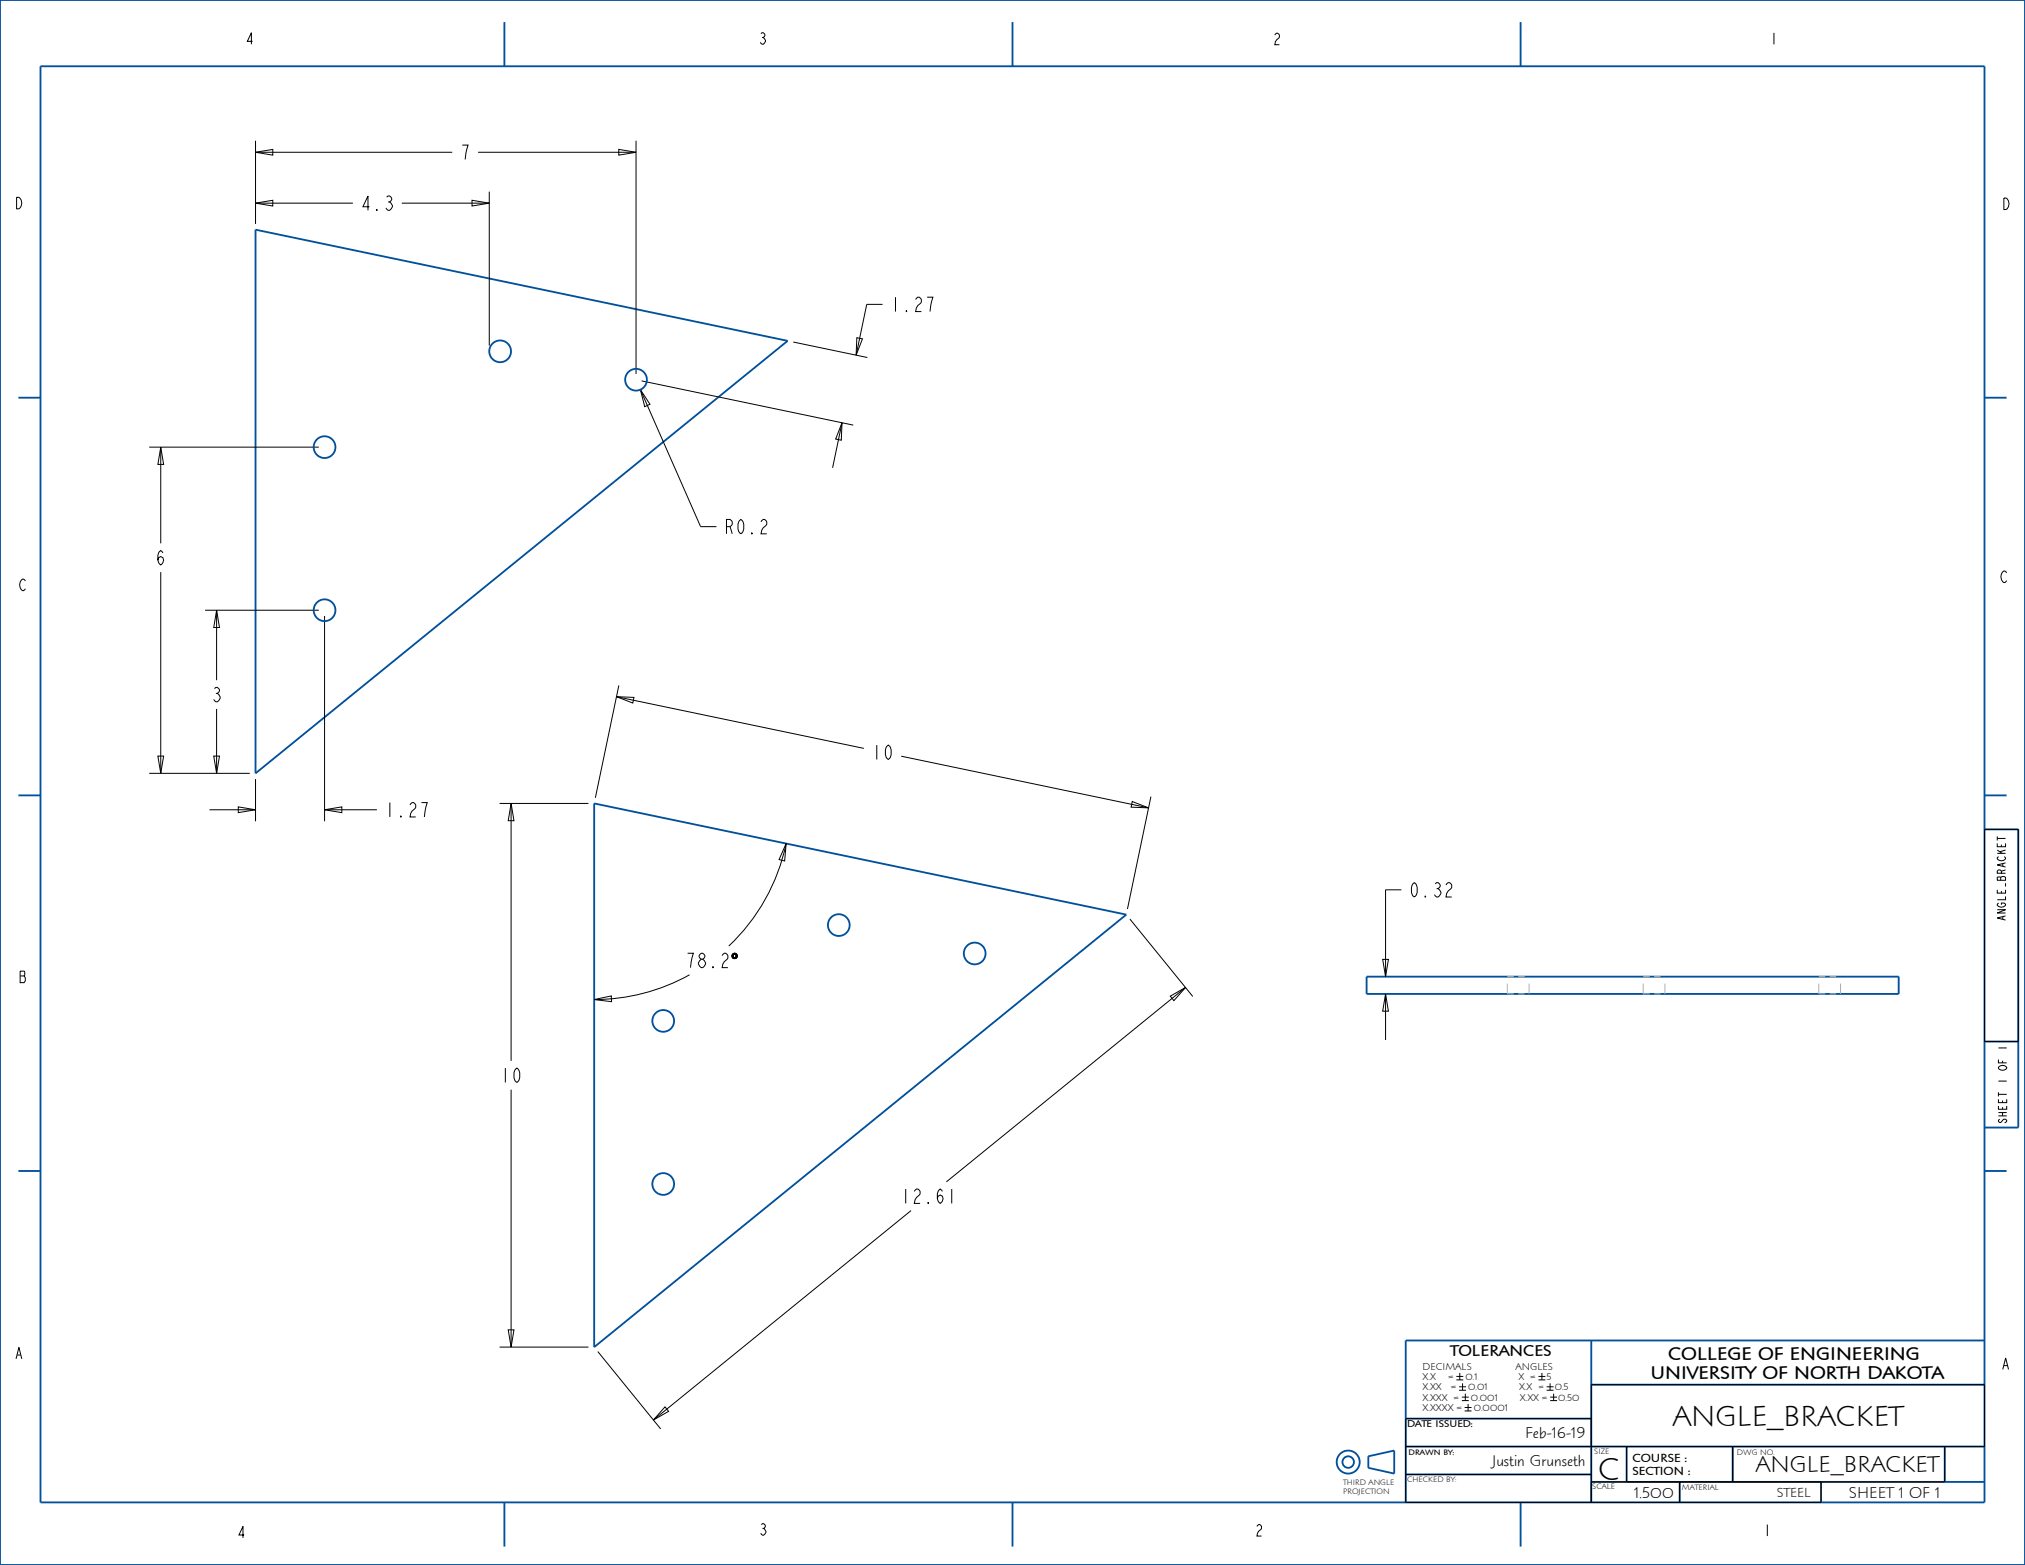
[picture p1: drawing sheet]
<svg xmlns="http://www.w3.org/2000/svg" width="559mm" height="432mm" viewBox="0 0 559 432" stroke-linecap="round" stroke-linejoin="round" font-family="sans-serif">
<g fill="none" stroke="#000" stroke-width=".28">
<path d="M70.5 38.8v23M175.5 38.8v64.4M70.5 56.1l4.8-.8v1.5zM70.5 42l4.8-.8v1.6zM70.5 56.1h26.9M70.5 42h54.3M110.9 56.1h24.1M130.3 55.3l4.7 .8-4.7 .7zM131.9 42h43.6M135 52.9v42.4M170.8 41.2l4.7 .8-4.7 .8zM218.9 94.4l20.5 4.2"/>
<path d="M236.4 93.2l1.6 .3-1.8 4.5zM243.5 84h-4.3l-3 14M176.7 107.5l2.7 4.1-1.5 .6zM176.7 107.5l16.6 37.8h4.4M177.1 105.1l58.4 12.2M232.4 116.6l-.2 4.9-1.6-.4zM232.4 116.6l-2.6 12.5M41.2 123.4h46.8M44.4 123.4l.8 4.7h-1.6zM44.4 123.4v26.5M44.4 157.9v55.5M56.6 168.4h31.4"/>
<path d="M59.8 168.4l.8 4.7h-1.6zM59.8 168.4v19.3M89.6 170v56.6M59.8 195.6v17.8M170.1 192.2l4.8 .2-.3 1.6zM170.1 192.2l68.3 14.3M170.8 189.1l-6.5 31M41.2 213.4h27.7M43.6 208.6h1.6l-.8 4.8zM59 208.6h1.6l-.8 4.8zM70.5 215v11.6M248.7 208.6l68.2 14.3"/>
<path d="M317.6 219.8l-6.5 31M57.8 223.4h12.7M65.8 222.6l4.7 .8-4.7 .8zM89.6 223.4l4.7-.8v1.6zM89.6 223.4h14.4M137.9 221.7h24.5M141 221.7l.8 4.7h-1.6zM141 221.7v71M216.9 232.7a54.1 54.1 0 0 1-15.8 28.3M216.9 232.7l-.4 4.9-1.5-.4zM312.4 221.1l4.5 1.8-4.8-.2zM547.6 228.8h9.3v58.6h-9.3z"/>
<path d="M311.8 253.6l17.3 21.3M386.7 245.5h-4.4v24M164 275.8l4.7-1 .1 1.6zM190.3 269a54.1 54.1 0 0 1-26.3 6.8M202.1 263.4l.6-.1zM202.1 263.4l.5-.1zM202.2 263.2l.9-.1zM202.2 263.2h1zM202.2 263.2l.5 .1-.6 .1zM202.2 264.3l.6-.1zM202.2 264.3l.5-.1zM202.2 264.3l.4-.1z"/>
<path d="M202.2 264.3l1.2-.2zM202.2 264.3h1zM202.3 263.1l.6-.1zM202.3 263.1h.8zM202.3 264.4l.9-.1zM202.3 264.4h.8zM202.5 263h.4zM202.5 264.5l.6-.1zM202.7 263.3l.5-.1zM202.7 264.5l.4-.1zM202.8 263.3l.4-.1zM202.8 264.2l.6-.1z"/>
<path d="M202.9 263.4l.3-.2 .2 .2zM202.9 263.4h.5zM202.9 264.1l.5-.1zM202.9 264.1l.5-.1v.1zM203 263.4h.4zM203.1 263.5l.3-.1v.2zM203.1 263.5l.3 .1zM203.1 264h.3zM203.2 263.6h.2zM203.2 263.8l.2-.2v.2zM203.2 263.8h.2zM203.2 263.9l.2-.1v.2z"/>
<path d="M203.2 263.9l.2 .1zM322.9 274.9l4.2-2.4-3.2 3.6zM327.1 272.5l-65.9 53.6M381.6 264.7h1.5l-.8 4.8zM382.3 274.2l.8 4.8h-1.5zM382.3 274.2v12.7M141 300.6v71.1M251.4 334l-71.1 57.8M137.9 371.7h24.5M140.2 366.9h1.6l-.8 4.8zM165 372.9l17.3 21.4M401.9 379.8h1.9"/>
<path d="M402.8 378.8v1.9M424.5 379.8h1.9M425.5 378.8v1.9M183.5 388.2l1 1.2-4.2 2.4zM387.9 399.1h159.7v-17.1h-108.5v32.5M401.9 380.7h1.9M402.6 382.6h1.9M402.6 383.6h1.9M403.4 385.5h1.9M403.4 386.4h1.9M403.6 381.7v1.9M404.2 388.3h1.9"/>
<path d="M404.2 389.3h1.9M404.4 384.5v1.9M405.1 387.4v1.9M424.5 380.7h1.9M426.8 382.6h1.9M426.8 383.6h1.9M427.7 381.7v1.9M427.8 385.5h1.9M427.8 386.4h1.9M428.7 384.5v1.9M439.1 391.4h-51.2v23.1h114.6v-5.6M448.9 399.1v9.8"/>
<path d="M478.1 399.1v9.8M536.7 399.1v9.8h-97.6M387.9 406.8h51.2M463.5 408.9v5.6"/>
</g>
<g fill="#000">
<path d="M202.1 263.4l.5-.1zM202.2 263.2h1zM202.2 264.3l1.2-.2zM202.3 263.1h.8zM202.3 264.4l.9-.1zM202.2 264.3l.4-.1zM202.5 263h.4zM202.2 264.3l.5-.1zM202.1 263.4l.6-.1zM202.2 263.2l.5 .1-.6 .1zM202.2 264.3l.6-.1zM202.5 264.5l.6-.1z"/>
<path d="M202.7 264.5l.4-.1zM202.7 263.3l.5-.1zM202.3 263.1l.6-.1zM202.8 263.3l.4-.1zM202.9 263.4l.3-.2 .2 .2zM202.9 264.1l.5-.1zM202.9 264.1l.5-.1v.1zM203.1 264h.3zM202.3 264.4h.8zM202.2 263.2l.9-.1zM203 263.4h.4zM203.1 263.5l.3-.1v.2z"/>
<path d="M203.2 263.6h.2zM203.2 263.8l.2-.2v.2zM203.2 263.9l.2-.1v.2zM202.2 264.3h1zM202.9 263.4h.5zM202.8 264.2l.6-.1zM203.1 263.5l.3 .1zM203.2 263.9l.2 .1zM203.2 263.8h.2z"/>
</g>
<g fill="none" stroke="#00509b" stroke-width=".51">
<path d="M0 0h558.8v431.8h-558.8zM11.2 18.3h536.4v396.2h-536.4zM139.2 6.1v12.2M279.4 6.1v12.2M419.6 6.1v12.2M70.5 63.4l146.8 30.6-146.8 119.4zM5.1 109.7h6.1M547.6 109.7h6.1M5.1 219.5h6.1M547.6 219.5h6.1M164 221.7l146.8 30.7-146.8 119.3zM547.6 228.8h9.3v82.3h-9.3"/>
<path d="M377.1 269.5h146.8v4.7h-146.8zM547.6 287.4h9.3M5.1 323.1h6.1M547.6 323.1h6.1M439.1 369.9v44.6M547.6 369.9h-159.7v44.6M387.9 399.1h159.7M387.9 391.4h51.2M439.1 382h108.5M448.9 399.1v9.8M478.1 399.1v9.8M536.7 399.1v9.8"/>
<path d="M139.2 414.5v12.2M279.4 414.5v12.2M377.6 401.8l7.1-1.6v6.4l-7.1-1.6zM387.9 406.8h51.2M419.6 414.5v12.2M439.1 408.9h108.5M463.5 408.9v5.6M502.5 408.9v5.6"/>
<circle cx="372" cy="403.4" r="3.2"/>
<circle cx="372" cy="403.4" r="1.59"/>
</g>
<!-- layer: 02___PRT_ALL_AXES -->
<g fill="none" stroke="#afafb4" stroke-width=".28">
<path d="M415.9 271.4v2.8h1.8M415.9 269.5h1.8M418.9 274.2h1.8M418.9 269.5h1.8M421.9 271.4v2.8M453.4 271.4v2.8h1.8M453.4 269.5h1.8M456.4 274.2h1.8M456.4 269.5h1.8M459.4 271.4v2.8M501.9 271.4v2.8h1.8M501.9 269.5h1.8"/>
<path d="M504.9 274.2h1.8M504.9 269.5h1.8M507.9 271.4v2.8"/>
</g>
<g fill="none" stroke="#00509b" stroke-width=".51">
<circle cx="138" cy="96.9" r="3"/>
<circle cx="175.5" cy="104.8" r="3"/>
<circle cx="89.6" cy="123.4" r="3"/>
<circle cx="89.6" cy="168.4" r="3"/>
<circle cx="231.5" cy="255.2" r="3"/>
<circle cx="269" cy="263.1" r="3"/>
<circle cx="183" cy="281.7" r="3"/>
<circle cx="183" cy="326.7" r="3"/>
</g>
<text font-size="8.8" x="441" y="408.2">C</text>
<text font-size="8.1" x="461.6" y="393.4">ANGLE_BRACKET</text>
<text font-size="6.4" x="484.5" y="406.2">ANGLE_BRACKET</text>
<g font-size="5.2">
<text x="126.8" y="44">7</text>
<text x="99.4" y="58">4.3</text>
<text x="245.5" y="86">1.27</text>
<text x="199.7" y="147.3">R0.2</text>
<text x="42.8" y="155.9">6</text>
<text x="58.2" y="193.6">3</text>
<text x="240.4" y="209.5">10</text>
<text x="106" y="225.4">1.27</text>
<text x="388.7" y="247.5">0.32</text>
<text x="189" y="267">78.2</text>
<text x="137.9" y="298.7">10</text>
<text x="248.3" y="332">12.61</text>
<text x="460.3" y="375.2">COLLEGE OF ENGINEERING</text>
<text x="455.4" y="380.6">UNIVERSITY OF NORTH DAKOTA</text>
</g>
<g font-size="4.4">
<text x="400.2" y="374.2">TOLERANCES</text>
<text x="420.8" y="396.8">Feb-16-19</text>
<text x="411.7" y="404.5">Justin Grunseth</text>
<text x="451" y="413.2">1.500</text>
<text x="510.2" y="413.2">SHEET 1 OF 1</text>
</g>
<g font-size="4.1">
<text x="67.6" y="12.2">4</text>
<text x="209.2" y="12.2">3</text>
<text x="351.1" y="12.3">2</text>
<text x="488.2" y="12.2">1</text>
<text x="3.9" y="57.6">D</text>
<text x="552.3" y="57.8">D</text>
<text x="551.8" y="160.7">C</text>
<text x="5.1" y="163">C</text>
<text x="5.1" y="271.1">B</text>
<text x="3.9" y="374.9">A</text>
<text x="552.2" y="377.8">A</text>
<text x="65.3" y="424.3">4</text>
<text x="209.3" y="423.6">3</text>
<text x="346.2" y="423.8">2</text>
<text x="486.4" y="423.8">1</text>
</g>
<text font-size="3.7" x="490.4" y="413">STEEL</text>
<g font-size="3.3">
<text x="450.4" y="403.4">COURSE :</text>
<text x="450.4" y="406.9">SECTION :</text>
</g>
<g font-size="3">
<text x="553.4" y="253.6" transform="rotate(-90 553.4 253.6)">ANGLE_BRACKET</text>
<text x="553.8" y="310.2" transform="rotate(-90 553.8 310.2)">SHEET 1 OF 1</text>
</g>
<g font-size="2.8">
<text x="392.6" y="377.9">DECIMALS</text>
<text x="418.2" y="377.9">ANGLES</text>
<text x="392.6" y="380.7">X.X</text>
<text x="392.6" y="383.6">X.XX</text>
<text x="399.7" y="380.7">=</text>
<text x="400.5" y="383.6">=</text>
<text x="404.4" y="380.7">0.1</text>
<text x="405.2" y="383.6">0.01</text>
<text x="419" y="380.7">X =</text>
<text x="419.2" y="383.6">X.X =</text>
<text x="426.8" y="380.7">5</text>
<text x="429" y="383.6">0.5</text>
<text x="392.6" y="386.4">X.XXX =</text>
<text x="392.6" y="389.3">X.XXXX =</text>
<text x="405.9" y="386.4">0.001</text>
<text x="406.7" y="389.3">0.0001</text>
<text x="419.4" y="386.4">X.XX =</text>
<text x="430" y="386.4">0.50</text>
<text x="388.3" y="393.7">DATE ISSUED:</text>
</g>
<g font-size="2.2">
<text x="388.7" y="401.4">DRAWN BY:</text>
<text x="439.9" y="401.3">SIZE</text>
<text x="479.3" y="401.5">DWG NO.</text>
<text x="370.6" y="409.8">THIRD ANGLE</text>
<text x="370.6" y="412.1">PROJECTION</text>
<text x="388.3" y="408.9">CHECKED BY:</text>
<text x="439.4" y="410.9">SCALE</text>
<text x="464.1" y="411.1">MATERIAL</text>
</g>
</svg>
